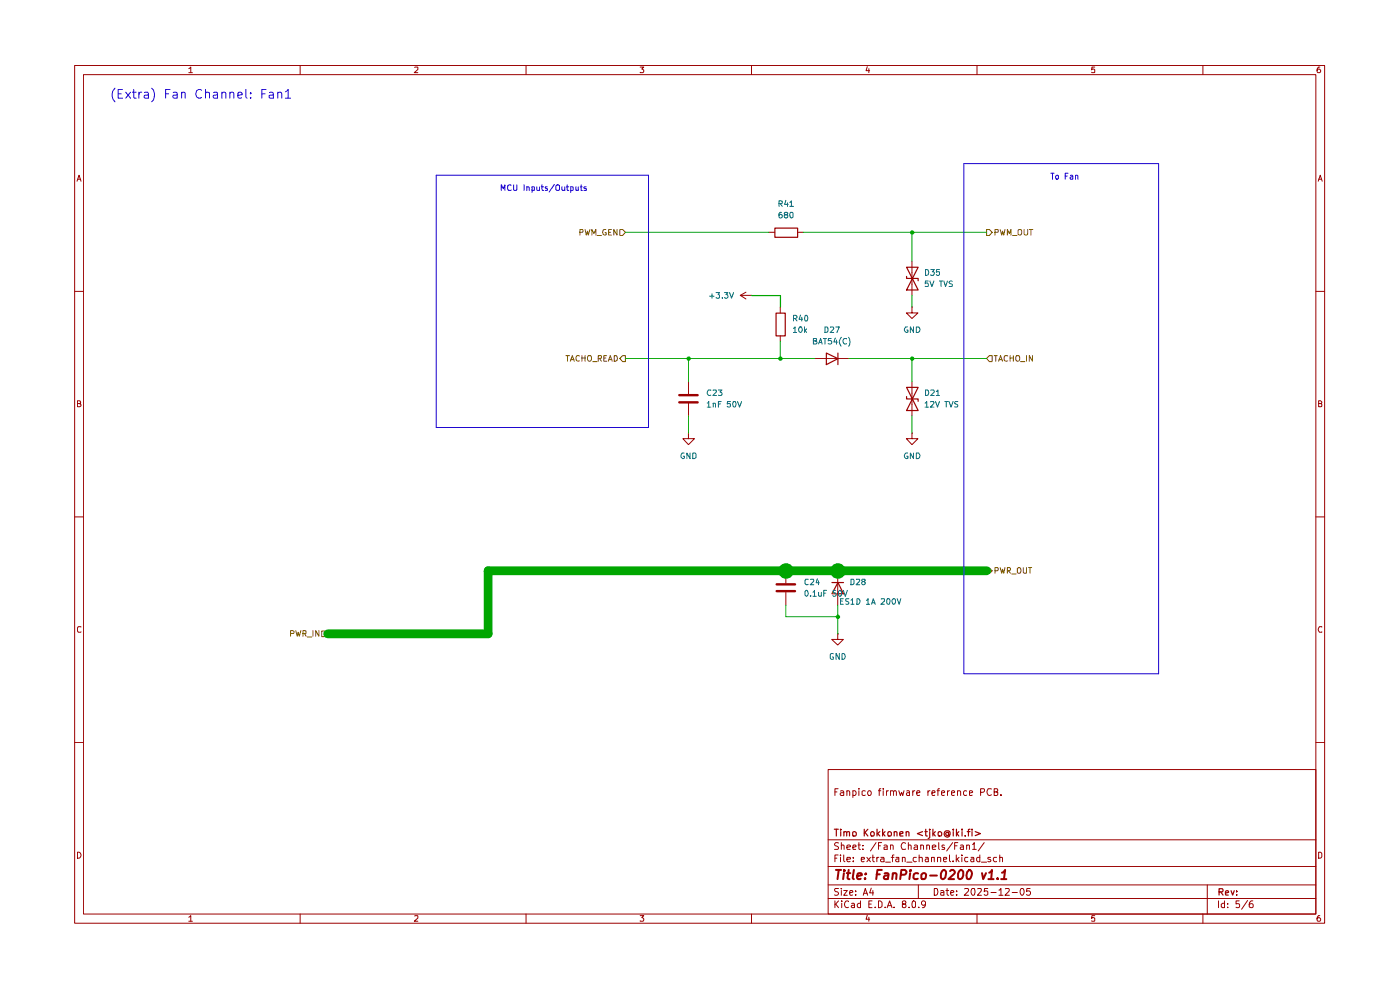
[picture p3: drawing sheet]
(kicad_sch
 (version 20231120)
 (generator "eeschema")
 (generator_version "8.0")
 (paper "A4")
 (title_block
  (title "FanPico-0200 v1.1")
  (date "2025-12-05")
  (company "Timo Kokkonen <tjko@iki.fi>")
  (comment 3 "Fanpico firmware reference PCB."))
 (lib_symbols
  (symbol "Device:C"
   (pin_numbers hide)
   (pin_names
    (offset 0.254)) (exclude_from_sim no) (in_bom yes) (on_board yes)
   (property "Reference" "C" (at 0.635 2.54 0) (effects (font (size 1.27 1.27)) (justify left)))
   (property "Value" "C" (at 0.635 -2.54 0) (effects (font (size 1.27 1.27)) (justify left)))
   (property "Footprint" "" (at 0.9652 -3.81 0) (effects (font (size 1.27 1.27)) (hide yes)))
   (property "Datasheet" "~" (at 0 0 0) (effects (font (size 1.27 1.27)) (hide yes)))
   (property "Description" "Unpolarized capacitor" (at 0 0 0) (effects (font (size 1.27 1.27)) (hide yes)))
   (symbol "C_0_1"
    (polyline (pts (xy -2.032 -0.762) (xy 2.032 -0.762)) (stroke (width 0.508) (type default)) (fill (type none)))
    (polyline (pts (xy -2.032 0.762) (xy 2.032 0.762)) (stroke (width 0.508) (type default)) (fill (type none))))
   (symbol "C_1_1"
    (pin passive line (at 0 3.81 270) (length 2.794) (name "~" (effects (font (size 1.27 1.27)))) (number "1" (effects (font (size 1.27 1.27)))))
    (pin passive line (at 0 -3.81 90) (length 2.794) (name "~" (effects (font (size 1.27 1.27)))) (number "2" (effects (font (size 1.27 1.27)))))))
  (symbol "Device:D"
   (pin_numbers hide)
   (pin_names
    (offset 1.016) hide) (exclude_from_sim no) (in_bom yes) (on_board yes)
   (property "Reference" "D" (at 0 2.54 0) (effects (font (size 1.27 1.27))))
   (property "Value" "D" (at 0 -2.54 0) (effects (font (size 1.27 1.27))))
   (property "Footprint" "" (at 0 0 0) (effects (font (size 1.27 1.27)) (hide yes)))
   (property "Datasheet" "~" (at 0 0 0) (effects (font (size 1.27 1.27)) (hide yes)))
   (property "Description" "Diode" (at 0 0 0) (effects (font (size 1.27 1.27)) (hide yes)))
   (property "Sim.Device" "D" (at 0 0 0) (effects (font (size 1.27 1.27)) (hide yes)))
   (property "Sim.Pins" "1=K 2=A" (at 0 0 0) (effects (font (size 1.27 1.27)) (hide yes)))
   (symbol "D_0_1"
    (polyline (pts (xy -1.27 1.27) (xy -1.27 -1.27)) (stroke (width 0.254) (type default)) (fill (type none)))
    (polyline (pts (xy 1.27 0) (xy -1.27 0)) (stroke (width 0) (type default)) (fill (type none)))
    (polyline (pts (xy 1.27 1.27) (xy 1.27 -1.27) (xy -1.27 0) (xy 1.27 1.27)) (stroke (width 0.254) (type default)) (fill (type none))))
   (symbol "D_1_1"
    (pin passive line (at -3.81 0 0) (length 2.54) (name "K" (effects (font (size 1.27 1.27)))) (number "1" (effects (font (size 1.27 1.27)))))
    (pin passive line (at 3.81 0 180) (length 2.54) (name "A" (effects (font (size 1.27 1.27)))) (number "2" (effects (font (size 1.27 1.27)))))))
  (symbol "Device:D_TVS"
   (pin_numbers hide)
   (pin_names
    (offset 1.016) hide) (exclude_from_sim no) (in_bom yes) (on_board yes)
   (property "Reference" "D" (at 0 2.54 0) (effects (font (size 1.27 1.27))))
   (property "Value" "D_TVS" (at 0 -2.54 0) (effects (font (size 1.27 1.27))))
   (property "Footprint" "" (at 0 0 0) (effects (font (size 1.27 1.27)) (hide yes)))
   (property "Datasheet" "~" (at 0 0 0) (effects (font (size 1.27 1.27)) (hide yes)))
   (property "Description" "Bidirectional transient-voltage-suppression diode" (at 0 0 0) (effects (font (size 1.27 1.27)) (hide yes)))
   (symbol "D_TVS_0_1"
    (polyline (pts (xy 1.27 0) (xy -1.27 0)) (stroke (width 0) (type default)) (fill (type none)))
    (polyline (pts (xy 0.508 1.27) (xy 0 1.27) (xy 0 -1.27) (xy -0.508 -1.27)) (stroke (width 0.254) (type default)) (fill (type none)))
    (polyline (pts (xy -2.54 1.27) (xy -2.54 -1.27) (xy 2.54 1.27) (xy 2.54 -1.27) (xy -2.54 1.27)) (stroke (width 0.254) (type default)) (fill (type none))))
   (symbol "D_TVS_1_1"
    (pin passive line (at -3.81 0 0) (length 2.54) (name "A1" (effects (font (size 1.27 1.27)))) (number "1" (effects (font (size 1.27 1.27)))))
    (pin passive line (at 3.81 0 180) (length 2.54) (name "A2" (effects (font (size 1.27 1.27)))) (number "2" (effects (font (size 1.27 1.27)))))))
  (symbol "Device:R"
   (pin_numbers hide)
   (pin_names
    (offset 0)) (exclude_from_sim no) (in_bom yes) (on_board yes)
   (property "Reference" "R" (at 2.032 0 90) (effects (font (size 1.27 1.27))))
   (property "Value" "R" (at 0 0 90) (effects (font (size 1.27 1.27))))
   (property "Footprint" "" (at -1.778 0 90) (effects (font (size 1.27 1.27)) (hide yes)))
   (property "Datasheet" "~" (at 0 0 0) (effects (font (size 1.27 1.27)) (hide yes)))
   (property "Description" "Resistor" (at 0 0 0) (effects (font (size 1.27 1.27)) (hide yes)))
   (symbol "R_0_1"
    (rectangle (start -1.016 -2.54) (end 1.016 2.54) (stroke (width 0.254) (type default)) (fill (type none))))
   (symbol "R_1_1"
    (pin passive line (at 0 3.81 270) (length 1.27) (name "~" (effects (font (size 1.27 1.27)))) (number "1" (effects (font (size 1.27 1.27)))))
    (pin passive line (at 0 -3.81 90) (length 1.27) (name "~" (effects (font (size 1.27 1.27)))) (number "2" (effects (font (size 1.27 1.27)))))))
  (symbol "power:+3.3V"
   (power)
   (pin_numbers hide)
   (pin_names
    (offset 0) hide) (exclude_from_sim no) (in_bom yes) (on_board yes)
   (property "Reference" "#PWR" (at 0 -3.81 0) (effects (font (size 1.27 1.27)) (hide yes)))
   (property "Value" "+3.3V" (at 0 3.556 0) (effects (font (size 1.27 1.27))))
   (property "Footprint" "" (at 0 0 0) (effects (font (size 1.27 1.27)) (hide yes)))
   (property "Datasheet" "" (at 0 0 0) (effects (font (size 1.27 1.27)) (hide yes)))
   (property "Description" "Power symbol creates a global label with name \"+3.3V\"" (at 0 0 0) (effects (font (size 1.27 1.27)) (hide yes)))
   (symbol "+3.3V_0_1"
    (polyline (pts (xy -0.762 1.27) (xy 0 2.54)) (stroke (width 0) (type default)) (fill (type none)))
    (polyline (pts (xy 0 0) (xy 0 2.54)) (stroke (width 0) (type default)) (fill (type none)))
    (polyline (pts (xy 0 2.54) (xy 0.762 1.27)) (stroke (width 0) (type default)) (fill (type none))))
   (symbol "+3.3V_1_1"
    (pin power_in line (at 0 0 90) (length 0) (name "~" (effects (font (size 1.27 1.27)))) (number "1" (effects (font (size 1.27 1.27)))))))
  (symbol "power:GND"
   (power)
   (pin_numbers hide)
   (pin_names
    (offset 0) hide) (exclude_from_sim no) (in_bom yes) (on_board yes)
   (property "Reference" "#PWR" (at 0 -6.35 0) (effects (font (size 1.27 1.27)) (hide yes)))
   (property "Value" "GND" (at 0 -3.81 0) (effects (font (size 1.27 1.27))))
   (property "Footprint" "" (at 0 0 0) (effects (font (size 1.27 1.27)) (hide yes)))
   (property "Datasheet" "" (at 0 0 0) (effects (font (size 1.27 1.27)) (hide yes)))
   (property "Description" "Power symbol creates a global label with name \"GND\" , ground" (at 0 0 0) (effects (font (size 1.27 1.27)) (hide yes)))
   (symbol "GND_0_1"
    (polyline (pts (xy 0 0) (xy 0 -1.27) (xy 1.27 -1.27) (xy 0 -2.54) (xy -1.27 -1.27) (xy 0 -1.27)) (stroke (width 0) (type default)) (fill (type none))))
   (symbol "GND_1_1"
    (pin power_in line (at 0 0 270) (length 0) (name "~" (effects (font (size 1.27 1.27)))) (number "1" (effects (font (size 1.27 1.27))))))))
 (junction
  (at 146.05 74.93)
  (diameter 0)
  (color 0 0 0 0))
 (junction
  (at 195.58 74.93)
  (diameter 0)
  (color 0 0 0 0))
 (junction
  (at 167.64 121.92)
  (diameter 0)
  (color 0 0 0 0))
 (junction
  (at 179.07 132.08)
  (diameter 0)
  (color 0 0 0 0))
 (junction
  (at 179.07 121.92)
  (diameter 0)
  (color 0 0 0 0))
 (junction
  (at 166.37 74.93)
  (diameter 0)
  (color 0 0 0 0))
 (junction
  (at 195.58 46.99)
  (diameter 0)
  (color 0 0 0 0))
 (wire
  (pts (xy 195.58 74.93) (xy 195.58 80.01))
  (stroke (width 0) (type default)))
 (wire
  (pts (xy 195.58 60.96) (xy 195.58 63.5))
  (stroke (width 0) (type default)))
 (polyline
  (pts (xy 250.19 144.78) (xy 207.01 144.78))
  (stroke (width 0) (type default)))
 (wire
  (pts (xy 101.6 121.92) (xy 101.6 135.89))
  (stroke (width 0) (type default)))
 (wire
  (pts (xy 179.07 132.08) (xy 179.07 135.89))
  (stroke (width 0) (type default)))
 (wire
  (pts (xy 195.58 74.93) (xy 212.09 74.93))
  (stroke (width 0) (type default)))
 (wire
  (pts (xy 166.37 60.96) (xy 166.37 63.5))
  (stroke (width 0) (type default)))
 (wire
  (pts (xy 171.45 46.99) (xy 195.58 46.99))
  (stroke (width 0) (type default)))
 (polyline
  (pts (xy 250.19 31.75) (xy 250.19 144.78))
  (stroke (width 0) (type default)))
 (wire
  (pts (xy 167.64 129.54) (xy 167.64 132.08))
  (stroke (width 0) (type default)))
 (wire
  (pts (xy 166.37 71.12) (xy 166.37 74.93))
  (stroke (width 0) (type default)))
 (wire
  (pts (xy 173.99 74.93) (xy 166.37 74.93))
  (stroke (width 0) (type default)))
 (wire
  (pts (xy 195.58 46.99) (xy 212.09 46.99))
  (stroke (width 0) (type default)))
 (polyline
  (pts (xy 90.17 34.29) (xy 137.16 34.29))
  (stroke (width 0) (type default)))
 (polyline
  (pts (xy 207.01 31.75) (xy 250.19 31.75))
  (stroke (width 0) (type default)))
 (polyline
  (pts (xy 137.16 90.17) (xy 90.17 90.17))
  (stroke (width 0) (type default)))
 (wire
  (pts (xy 146.05 87.63) (xy 146.05 91.44))
  (stroke (width 0) (type default)))
 (wire
  (pts (xy 66.04 135.89) (xy 101.6 135.89))
  (stroke (width 0) (type default)))
 (polyline
  (pts (xy 90.17 34.29) (xy 90.17 90.17))
  (stroke (width 0) (type default)))
 (wire
  (pts (xy 179.07 121.92) (xy 212.09 121.92))
  (stroke (width 0) (type default)))
 (wire
  (pts (xy 179.07 129.54) (xy 179.07 132.08))
  (stroke (width 0) (type default)))
 (wire
  (pts (xy 146.05 74.93) (xy 132.08 74.93))
  (stroke (width 0) (type default)))
 (wire
  (pts (xy 146.05 74.93) (xy 146.05 80.01))
  (stroke (width 0) (type default)))
 (wire
  (pts (xy 167.64 121.92) (xy 179.07 121.92))
  (stroke (width 0) (type default)))
 (wire
  (pts (xy 166.37 74.93) (xy 146.05 74.93))
  (stroke (width 0) (type default)))
 (wire
  (pts (xy 195.58 46.99) (xy 195.58 53.34))
  (stroke (width 0) (type default)))
 (wire
  (pts (xy 101.6 121.92) (xy 167.64 121.92))
  (stroke (width 0) (type default)))
 (polyline
  (pts (xy 207.01 31.75) (xy 207.01 144.78))
  (stroke (width 0) (type default)))
 (wire
  (pts (xy 167.64 132.08) (xy 179.07 132.08))
  (stroke (width 0) (type default)))
 (wire
  (pts (xy 195.58 87.63) (xy 195.58 91.44))
  (stroke (width 0) (type default)))
 (wire
  (pts (xy 181.61 74.93) (xy 195.58 74.93))
  (stroke (width 0) (type default)))
 (wire
  (pts (xy 132.08 46.99) (xy 163.83 46.99))
  (stroke (width 0) (type default)))
 (wire
  (pts (xy 160.02 60.96) (xy 166.37 60.96))
  (stroke (width 0) (type default)))
 (polyline
  (pts (xy 137.16 34.29) (xy 137.16 90.17))
  (stroke (width 0) (type default)))
 (text "MCU Inputs/Outputs"
  (exclude_from_sim no)
  (at 104.14 38.1 0)
  (effects (font (size 1.27 1.27)) (justify left bottom)))
 (text "(Extra) Fan Channel: ${SHEETNAME}"
  (exclude_from_sim no)
  (at 17.78 17.78 0)
  (effects (font (size 2 2)) (justify left bottom)))
 (text "To Fan"
  (exclude_from_sim no)
  (at 226.06 35.56 0)
  (effects (font (size 1.27 1.27)) (justify left bottom)))
 (hierarchical_label "PWR_OUT"
  (shape output)
  (at 212.09 121.92 0)
  (effects (font (size 1.27 1.27)) (justify left)))
 (hierarchical_label "TACHO_READ"
  (shape output)
  (at 132.08 74.93 180)
  (effects (font (size 1.27 1.27)) (justify right)))
 (hierarchical_label "TACHO_IN"
  (shape input)
  (at 212.09 74.93 0)
  (effects (font (size 1.27 1.27)) (justify left)))
 (hierarchical_label "PWM_GEN"
  (shape input)
  (at 132.08 46.99 180)
  (effects (font (size 1.27 1.27)) (justify right)))
 (hierarchical_label "PWM_OUT"
  (shape output)
  (at 212.09 46.99 0)
  (effects (font (size 1.27 1.27)) (justify left)))
 (hierarchical_label "PWR_IN"
  (shape input)
  (at 66.04 135.89 180)
  (effects (font (size 1.27 1.27)) (justify right)))
 (symbol
  (lib_id "power:GND")
  (at 146.05 91.44 0)
  (unit 1)
  (exclude_from_sim no)
  (in_bom yes)
  (on_board yes)
  (dnp no)
  (fields_autoplaced yes)
  (property "Reference" "#PWR070" (at 146.05 97.79 0) (effects (font (size 1.27 1.27)) (hide yes)))
  (property "Value" "GND" (at 146.05 96.52 0) (effects (font (size 1.27 1.27))))
  (property "Footprint" "" (at 146.05 91.44 0) (effects (font (size 1.27 1.27)) (hide yes)))
  (property "Datasheet" "" (at 146.05 91.44 0) (effects (font (size 1.27 1.27)) (hide yes)))
  (property "Description" "Power symbol creates a global label with name \"GND\" , ground" (at 146.05 91.44 0) (effects (font (size 1.27 1.27)) (hide yes)))
  (pin "1")
  (instances (project "fanpico" (path "" (reference "#PWR070") (unit 1)) (path "" (reference "#PWR074") (unit 1)))))
 (symbol
  (lib_id "power:+3.3V")
  (at 160.02 60.96 90)
  (unit 1)
  (exclude_from_sim no)
  (in_bom yes)
  (on_board yes)
  (dnp no)
  (fields_autoplaced yes)
  (property "Reference" "#PWR072" (at 163.83 60.96 0) (effects (font (size 1.27 1.27)) (hide yes)))
  (property "Value" "+3.3V" (at 156.21 60.9599 90) (effects (font (size 1.27 1.27)) (justify left)))
  (property "Footprint" "" (at 160.02 60.96 0) (effects (font (size 1.27 1.27)) (hide yes)))
  (property "Datasheet" "" (at 160.02 60.96 0) (effects (font (size 1.27 1.27)) (hide yes)))
  (property "Description" "Power symbol creates a global label with name \"+3.3V\"" (at 160.02 60.96 0) (effects (font (size 1.27 1.27)) (hide yes)))
  (pin "1")
  (instances (project "fanpico" (path "" (reference "#PWR072") (unit 1)) (path "" (reference "#PWR076") (unit 1)))))
 (symbol
  (lib_id "Device:C")
  (at 146.05 83.82 0)
  (unit 1)
  (exclude_from_sim no)
  (in_bom yes)
  (on_board yes)
  (dnp no)
  (fields_autoplaced yes)
  (property "Reference" "C23" (at 149.86 82.5499 0) (effects (font (size 1.27 1.27)) (justify left)))
  (property "Value" "1nF 50V" (at 149.86 85.0899 0) (effects (font (size 1.27 1.27)) (justify left)))
  (property "Footprint" "Capacitor_SMD:C_0603_1608Metric_Pad1.08x0.95mm_HandSolder" (at 147.0152 87.63 0) (effects (font (size 1.27 1.27)) (hide yes)))
  (property "Datasheet" "~" (at 146.05 83.82 0) (effects (font (size 1.27 1.27)) (hide yes)))
  (property "Description" "Unpolarized capacitor" (at 146.05 83.82 0) (effects (font (size 1.27 1.27)) (hide yes)))
  (property "LCSC Part Number" "C1588" (at 146.05 83.82 0) (effects (font (size 1.27 1.27)) (hide yes)))
  (property "JCLC Part Number" "" (at 146.05 83.82 0) (effects (font (size 1.27 1.27)) (hide yes)))
  (property "Mouser Part Number" "" (at 146.05 83.82 0) (effects (font (size 1.27 1.27)) (hide yes)))
  (property "Manufacturer" "Samsung Electro-Mechanics" (at 146.05 83.82 0) (effects (font (size 1.27 1.27)) (hide yes)))
  (property "Manufacturer Part Number" "CL10B102KB8NNNC" (at 146.05 83.82 0) (effects (font (size 1.27 1.27)) (hide yes)))
  (property "Type" "SMD" (at 146.05 83.82 0) (effects (font (size 1.27 1.27)) (hide yes)))
  (property "Notes" "" (at 146.05 83.82 0) (effects (font (size 1.27 1.27)) (hide yes)))
  (pin "1")
  (pin "2")
  (instances (project "fanpico" (path "" (reference "C23") (unit 1)) (path "" (reference "C25") (unit 1)))))
 (symbol
  (lib_id "Device:C")
  (at 167.64 125.73 0)
  (unit 1)
  (exclude_from_sim no)
  (in_bom yes)
  (on_board yes)
  (dnp no)
  (fields_autoplaced yes)
  (property "Reference" "C24" (at 171.45 124.4599 0) (effects (font (size 1.27 1.27)) (justify left)))
  (property "Value" "0.1uF 50V" (at 171.45 126.9999 0) (effects (font (size 1.27 1.27)) (justify left)))
  (property "Footprint" "Capacitor_SMD:C_0603_1608Metric_Pad1.08x0.95mm_HandSolder" (at 168.6052 129.54 0) (effects (font (size 1.27 1.27)) (hide yes)))
  (property "Datasheet" "~" (at 167.64 125.73 0) (effects (font (size 1.27 1.27)) (hide yes)))
  (property "Description" "Unpolarized capacitor" (at 167.64 125.73 0) (effects (font (size 1.27 1.27)) (hide yes)))
  (property "LCSC Part Number" "C1591" (at 167.64 125.73 0) (effects (font (size 1.27 1.27)) (hide yes)))
  (property "JCLC Part Number" "" (at 167.64 125.73 0) (effects (font (size 1.27 1.27)) (hide yes)))
  (property "Mouser Part Number" "" (at 167.64 125.73 0) (effects (font (size 1.27 1.27)) (hide yes)))
  (property "Manufacturer" "Samsung Electro-Mechanics" (at 167.64 125.73 0) (effects (font (size 1.27 1.27)) (hide yes)))
  (property "Manufacturer Part Number" "CL10B104KB8NNNC" (at 167.64 125.73 0) (effects (font (size 1.27 1.27)) (hide yes)))
  (property "Type" "SMD" (at 167.64 125.73 0) (effects (font (size 1.27 1.27)) (hide yes)))
  (property "Notes" "" (at 167.64 125.73 0) (effects (font (size 1.27 1.27)) (hide yes)))
  (pin "1")
  (pin "2")
  (instances (project "fanpico" (path "" (reference "C24") (unit 1)) (path "" (reference "C26") (unit 1)))))
 (symbol
  (lib_id "power:GND")
  (at 195.58 91.44 0)
  (unit 1)
  (exclude_from_sim no)
  (in_bom yes)
  (on_board yes)
  (dnp no)
  (fields_autoplaced yes)
  (property "Reference" "#PWR022" (at 195.58 97.79 0) (effects (font (size 1.27 1.27)) (hide yes)))
  (property "Value" "GND" (at 195.58 96.52 0) (effects (font (size 1.27 1.27))))
  (property "Footprint" "" (at 195.58 91.44 0) (effects (font (size 1.27 1.27)) (hide yes)))
  (property "Datasheet" "" (at 195.58 91.44 0) (effects (font (size 1.27 1.27)) (hide yes)))
  (property "Description" "Power symbol creates a global label with name \"GND\" , ground" (at 195.58 91.44 0) (effects (font (size 1.27 1.27)) (hide yes)))
  (pin "1")
  (instances (project "fanpico" (path "" (reference "#PWR022") (unit 1)) (path "" (reference "#PWR023") (unit 1)))))
 (symbol
  (lib_id "Device:D_TVS")
  (at 195.58 57.15 90)
  (unit 1)
  (exclude_from_sim no)
  (in_bom yes)
  (on_board yes)
  (dnp no)
  (fields_autoplaced yes)
  (property "Reference" "D35" (at 198.12 55.8799 90) (effects (font (size 1.27 1.27)) (justify right)))
  (property "Value" "5V TVS" (at 198.12 58.4199 90) (effects (font (size 1.27 1.27)) (justify right)))
  (property "Footprint" "Diode_SMD:D_SOD-323_HandSoldering" (at 195.58 57.15 0) (effects (font (size 1.27 1.27)) (hide yes)))
  (property "Datasheet" "~" (at 195.58 57.15 0) (effects (font (size 1.27 1.27)) (hide yes)))
  (property "Description" "Bidirectional transient-voltage-suppression diode" (at 195.58 57.15 0) (effects (font (size 1.27 1.27)) (hide yes)))
  (property "LCSC Part Number" "C5180216" (at 195.58 57.15 90) (effects (font (size 1.27 1.27)) (hide yes)))
  (property "JCLC Part Number" "" (at 195.58 57.15 0) (effects (font (size 1.27 1.27)) (hide yes)))
  (property "Mouser Part Number" "" (at 195.58 57.15 0) (effects (font (size 1.27 1.27)) (hide yes)))
  (property "Manufacturer" "ElecSuper" (at 195.58 57.15 0) (effects (font (size 1.27 1.27)) (hide yes)))
  (property "Manufacturer Part Number" "PESD5V0S1BA-ES" (at 195.58 57.15 0) (effects (font (size 1.27 1.27)) (hide yes)))
  (property "Type" "SMD" (at 195.58 57.15 0) (effects (font (size 1.27 1.27)) (hide yes)))
  (property "Notes" "" (at 195.58 57.15 0) (effects (font (size 1.27 1.27)) (hide yes)))
  (pin "1")
  (pin "2")
  (instances (project "fanpico" (path "" (reference "D35") (unit 1)) (path "" (reference "D36") (unit 1)))))
 (symbol
  (lib_id "Device:D_TVS")
  (at 195.58 83.82 90)
  (unit 1)
  (exclude_from_sim no)
  (in_bom yes)
  (on_board yes)
  (dnp no)
  (fields_autoplaced yes)
  (property "Reference" "D21" (at 198.12 82.5499 90) (effects (font (size 1.27 1.27)) (justify right)))
  (property "Value" "12V TVS" (at 198.12 85.0899 90) (effects (font (size 1.27 1.27)) (justify right)))
  (property "Footprint" "Diode_SMD:D_SOD-323_HandSoldering" (at 195.58 83.82 0) (effects (font (size 1.27 1.27)) (hide yes)))
  (property "Datasheet" "~" (at 195.58 83.82 0) (effects (font (size 1.27 1.27)) (hide yes)))
  (property "Description" "Bidirectional transient-voltage-suppression diode" (at 195.58 83.82 0) (effects (font (size 1.27 1.27)) (hide yes)))
  (property "LCSC Part Number" "C5199168" (at 195.58 83.82 90) (effects (font (size 1.27 1.27)) (hide yes)))
  (property "JCLC Part Number" "" (at 195.58 83.82 0) (effects (font (size 1.27 1.27)) (hide yes)))
  (property "Mouser Part Number" "" (at 195.58 83.82 0) (effects (font (size 1.27 1.27)) (hide yes)))
  (property "Manufacturer" "ElecSuper" (at 195.58 83.82 0) (effects (font (size 1.27 1.27)) (hide yes)))
  (property "Manufacturer Part Number" "UDD32C12L01-ES" (at 195.58 83.82 0) (effects (font (size 1.27 1.27)) (hide yes)))
  (property "Type" "SMD" (at 195.58 83.82 0) (effects (font (size 1.27 1.27)) (hide yes)))
  (property "Notes" "C502541" (at 195.58 83.82 0) (effects (font (size 1.27 1.27)) (hide yes)))
  (pin "1")
  (pin "2")
  (instances (project "fanpico" (path "" (reference "D21") (unit 1)) (path "" (reference "D22") (unit 1)))))
 (symbol
  (lib_id "Device:R")
  (at 166.37 67.31 180)
  (unit 1)
  (exclude_from_sim no)
  (in_bom yes)
  (on_board yes)
  (dnp no)
  (fields_autoplaced yes)
  (property "Reference" "R40" (at 168.91 66.0399 0) (effects (font (size 1.27 1.27)) (justify right)))
  (property "Value" "10k" (at 168.91 68.5799 0) (effects (font (size 1.27 1.27)) (justify right)))
  (property "Footprint" "Resistor_SMD:R_0603_1608Metric_Pad0.98x0.95mm_HandSolder" (at 168.148 67.31 90) (effects (font (size 1.27 1.27)) (hide yes)))
  (property "Datasheet" "~" (at 166.37 67.31 0) (effects (font (size 1.27 1.27)) (hide yes)))
  (property "Description" "Resistor" (at 166.37 67.31 0) (effects (font (size 1.27 1.27)) (hide yes)))
  (property "LCSC Part Number" "C98220" (at 166.37 67.31 0) (effects (font (size 1.27 1.27)) (hide yes)))
  (property "JCLC Part Number" "" (at 166.37 67.31 0) (effects (font (size 1.27 1.27)) (hide yes)))
  (property "Mouser Part Number" "" (at 166.37 67.31 0) (effects (font (size 1.27 1.27)) (hide yes)))
  (property "Manufacturer" "YAGEO" (at 166.37 67.31 0) (effects (font (size 1.27 1.27)) (hide yes)))
  (property "Manufacturer Part Number" "RC0603FR-0710KL" (at 166.37 67.31 0) (effects (font (size 1.27 1.27)) (hide yes)))
  (property "Type" "SMD" (at 166.37 67.31 0) (effects (font (size 1.27 1.27)) (hide yes)))
  (property "Notes" "" (at 166.37 67.31 0) (effects (font (size 1.27 1.27)) (hide yes)))
  (pin "1")
  (pin "2")
  (instances (project "fanpico" (path "" (reference "R40") (unit 1)) (path "" (reference "R43") (unit 1)))))
 (symbol
  (lib_id "Device:D")
  (at 179.07 125.73 270)
  (unit 1)
  (exclude_from_sim no)
  (in_bom yes)
  (on_board yes)
  (dnp no)
  (property "Reference" "D28" (at 181.61 124.4599 90) (effects (font (size 1.27 1.27)) (justify left)))
  (property "Value" "ES1D 1A 200V" (at 179.324 128.778 90) (effects (font (size 1.27 1.27)) (justify left)))
  (property "Footprint" "Diode_SMD:D_SMA_Handsoldering" (at 179.07 125.73 0) (effects (font (size 1.27 1.27)) (hide yes)))
  (property "Datasheet" "~" (at 179.07 125.73 0) (effects (font (size 1.27 1.27)) (hide yes)))
  (property "Description" "Diode" (at 179.07 125.73 0) (effects (font (size 1.27 1.27)) (hide yes)))
  (property "LCSC Part Number" "C445494" (at 179.07 125.73 0) (effects (font (size 1.27 1.27)) (hide yes)))
  (property "Sim.Device" "D" (at 179.07 125.73 0) (effects (font (size 1.27 1.27)) (hide yes)))
  (property "Sim.Pins" "1=K 2=A" (at 179.07 125.73 0) (effects (font (size 1.27 1.27)) (hide yes)))
  (property "JCLC Part Number" "" (at 179.07 125.73 0) (effects (font (size 1.27 1.27)) (hide yes)))
  (property "Mouser Part Number" "512-ES1D" (at 179.07 125.73 0) (effects (font (size 1.27 1.27)) (hide yes)))
  (property "Manufacturer" "MDD(Microdiode Semiconductor)" (at 179.07 125.73 0) (effects (font (size 1.27 1.27)) (hide yes)))
  (property "Manufacturer Part Number" "ES1D" (at 179.07 125.73 0) (effects (font (size 1.27 1.27)) (hide yes)))
  (property "Type" "SMD" (at 179.07 125.73 0) (effects (font (size 1.27 1.27)) (hide yes)))
  (property "Notes" "" (at 179.07 125.73 0) (effects (font (size 1.27 1.27)) (hide yes)))
  (pin "1")
  (pin "2")
  (instances (project "fanpico" (path "" (reference "D28") (unit 1)) (path "" (reference "D31") (unit 1)))))
 (symbol
  (lib_id "power:GND")
  (at 195.58 63.5 0)
  (unit 1)
  (exclude_from_sim no)
  (in_bom yes)
  (on_board yes)
  (dnp no)
  (fields_autoplaced yes)
  (property "Reference" "#PWR042" (at 195.58 69.85 0) (effects (font (size 1.27 1.27)) (hide yes)))
  (property "Value" "GND" (at 195.58 68.58 0) (effects (font (size 1.27 1.27))))
  (property "Footprint" "" (at 195.58 63.5 0) (effects (font (size 1.27 1.27)) (hide yes)))
  (property "Datasheet" "" (at 195.58 63.5 0) (effects (font (size 1.27 1.27)) (hide yes)))
  (property "Description" "Power symbol creates a global label with name \"GND\" , ground" (at 195.58 63.5 0) (effects (font (size 1.27 1.27)) (hide yes)))
  (pin "1")
  (instances (project "fanpico" (path "" (reference "#PWR042") (unit 1)) (path "" (reference "#PWR043") (unit 1)))))
 (symbol
  (lib_id "Device:D")
  (at 177.8 74.93 180)
  (unit 1)
  (exclude_from_sim no)
  (in_bom yes)
  (on_board yes)
  (dnp no)
  (fields_autoplaced yes)
  (property "Reference" "D27" (at 177.8 68.58 0) (effects (font (size 1.27 1.27))))
  (property "Value" "BAT54(C)" (at 177.8 71.12 0) (effects (font (size 1.27 1.27))))
  (property "Footprint" "FanPico:D_SOT-23_ANK" (at 177.8 74.93 0) (effects (font (size 1.27 1.27)) (hide yes)))
  (property "Datasheet" "~" (at 177.8 74.93 0) (effects (font (size 1.27 1.27)) (hide yes)))
  (property "Description" "Diode" (at 177.8 74.93 0) (effects (font (size 1.27 1.27)) (hide yes)))
  (property "LCSC Part Number" "C2844172" (at 177.8 74.93 0) (effects (font (size 1.27 1.27)) (hide yes)))
  (property "Sim.Device" "D" (at 177.8 74.93 0) (effects (font (size 1.27 1.27)) (hide yes)))
  (property "Sim.Pins" "1=K 2=A" (at 177.8 74.93 0) (effects (font (size 1.27 1.27)) (hide yes)))
  (property "JCLC Part Number" "" (at 177.8 74.93 0) (effects (font (size 1.27 1.27)) (hide yes)))
  (property "Mouser Part Number" "241-BAT54C_R1_00001" (at 177.8 74.93 0) (effects (font (size 1.27 1.27)) (hide yes)))
  (property "Manufacturer" "FUXINSEMI" (at 177.8 74.93 0) (effects (font (size 1.27 1.27)) (hide yes)))
  (property "Manufacturer Part Number" "BAT54C" (at 177.8 74.93 0) (effects (font (size 1.27 1.27)) (hide yes)))
  (property "Type" "SMD" (at 177.8 74.93 0) (effects (font (size 1.27 1.27)) (hide yes)))
  (property "Notes" "" (at 177.8 74.93 0) (effects (font (size 1.27 1.27)) (hide yes)))
  (pin "1")
  (pin "2")
  (instances (project "fanpico" (path "" (reference "D27") (unit 1)) (path "" (reference "D30") (unit 1)))))
 (symbol
  (lib_id "power:GND")
  (at 179.07 135.89 0)
  (unit 1)
  (exclude_from_sim no)
  (in_bom yes)
  (on_board yes)
  (dnp no)
  (fields_autoplaced yes)
  (property "Reference" "#PWR073" (at 179.07 142.24 0) (effects (font (size 1.27 1.27)) (hide yes)))
  (property "Value" "GND" (at 179.07 140.97 0) (effects (font (size 1.27 1.27))))
  (property "Footprint" "" (at 179.07 135.89 0) (effects (font (size 1.27 1.27)) (hide yes)))
  (property "Datasheet" "" (at 179.07 135.89 0) (effects (font (size 1.27 1.27)) (hide yes)))
  (property "Description" "Power symbol creates a global label with name \"GND\" , ground" (at 179.07 135.89 0) (effects (font (size 1.27 1.27)) (hide yes)))
  (pin "1")
  (instances (project "fanpico" (path "" (reference "#PWR073") (unit 1)) (path "" (reference "#PWR077") (unit 1)))))
 (symbol
  (lib_id "Device:R")
  (at 167.64 46.99 90)
  (unit 1)
  (exclude_from_sim no)
  (in_bom yes)
  (on_board yes)
  (dnp no)
  (fields_autoplaced yes)
  (property "Reference" "R41" (at 167.64 40.64 90) (effects (font (size 1.27 1.27))))
  (property "Value" "680" (at 167.64 43.18 90) (effects (font (size 1.27 1.27))))
  (property "Footprint" "Resistor_SMD:R_0603_1608Metric_Pad0.98x0.95mm_HandSolder" (at 167.64 48.768 90) (effects (font (size 1.27 1.27)) (hide yes)))
  (property "Datasheet" "~" (at 167.64 46.99 0) (effects (font (size 1.27 1.27)) (hide yes)))
  (property "Description" "Resistor" (at 167.64 46.99 0) (effects (font (size 1.27 1.27)) (hide yes)))
  (property "LCSC Part Number" "C115415" (at 167.64 46.99 0) (effects (font (size 1.27 1.27)) (hide yes)))
  (property "JCLC Part Number" "" (at 167.64 46.99 0) (effects (font (size 1.27 1.27)) (hide yes)))
  (property "Mouser Part Number" "" (at 167.64 46.99 0) (effects (font (size 1.27 1.27)) (hide yes)))
  (property "Manufacturer" "YAGEO" (at 167.64 46.99 0) (effects (font (size 1.27 1.27)) (hide yes)))
  (property "Manufacturer Part Number" "RC0603JR-07680RL" (at 167.64 46.99 0) (effects (font (size 1.27 1.27)) (hide yes)))
  (property "Type" "SMD" (at 167.64 46.99 0) (effects (font (size 1.27 1.27)) (hide yes)))
  (property "Notes" "" (at 167.64 46.99 0) (effects (font (size 1.27 1.27)) (hide yes)))
  (pin "1")
  (pin "2")
  (instances (project "fanpico" (path "" (reference "R41") (unit 1)) (path "" (reference "R44") (unit 1))))))
